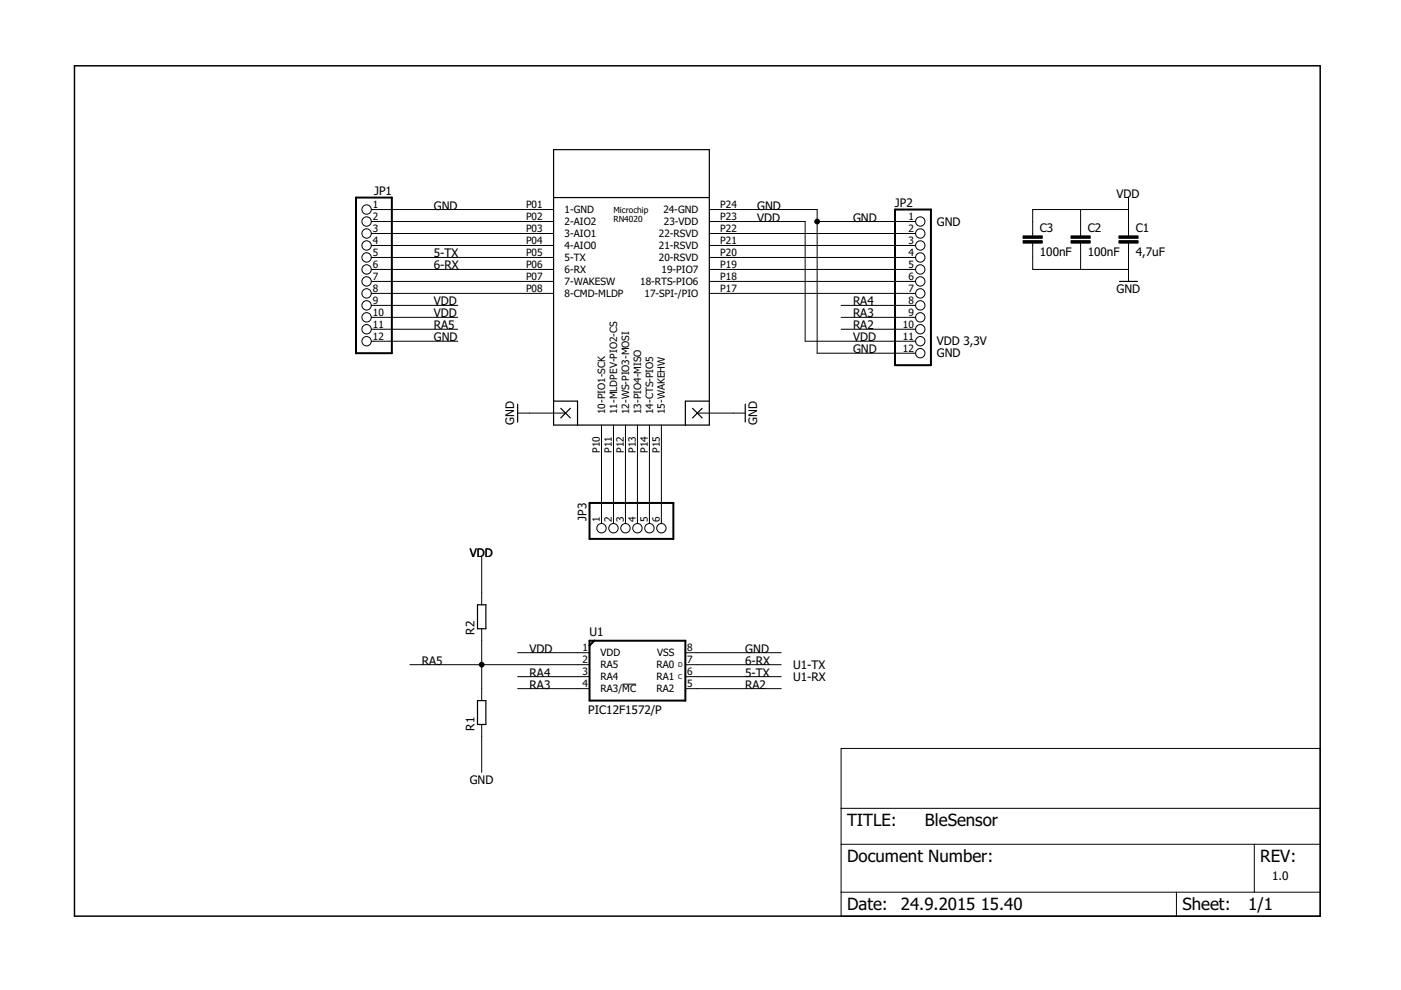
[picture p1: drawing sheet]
<svg xmlns="http://www.w3.org/2000/svg" width="297mm" height="210mm" viewBox="0 0 297 210" stroke-linecap="round" stroke-linejoin="round" font-family="sans-serif">
<g fill="none" stroke="#000" stroke-width=".21">
<path d="M78.7 44.4h38.7M78.7 47h38.7M78.7 49.5h38.7M78.7 52h38.7M78.7 54.6h38.7M78.7 57.1h38.7M78.7 59.7h38.7M150.4 44.4h22.8v30.5h20.9M150.4 47h20.3v25.3h23.4M150.4 49.5h43.7M150.4 52h43.7M150.4 54.6h43.7"/>
<path d="M150.4 57.1h43.7M150.4 59.7h43.7M173.2 47h20.9M218.9 51.5v5.6h20.4M229.1 44.4v5.6M229.1 51.5v5.6M239.3 44.4h-20.4v5.6M239.3 41.9v8.1M239.3 51.5v8.2M78.7 62.2h38.7M78.7 64.7h18.3M78.7 67.3h18.3"/>
<path d="M78.7 69.8h18.3M78.7 72.3h18.3M150.4 62.2h43.7M178.3 64.7h15.8M178.3 67.3h15.8M178.3 69.8h15.8M109.7 87.6h10.2M127.5 90.1v20.9M130.1 90.1v20.9M132.6 90.1v20.9M135.1 90.1v20.9M137.7 90.1v20.9"/>
<path d="M140.2 90.1v20.9M147.8 87.6h10.2M102.1 118.1v10.1M102.1 133.3v15.2M109.7 138.4h15.3M145.3 138.4h20.3M86.9 140.9h38.1M102.1 153.6v10.2M109.7 143.5h15.3M109.7 146h15.3M131.9 145.1h3M145.3 143.5h20.3"/>
<path d="M145.3 140.9h20.3M145.3 146h20.3M178.3 158.7h101.6v35.5h-101.6zM178.3 179h101.6M178.3 171.4h101.6M265.9 179v10.2M178.3 189.2h101.6M249.4 189.2v5"/>
<circle cx="77.7" cy="47" r=".99"/>
<circle cx="77.7" cy="49.5" r=".99"/>
<circle cx="77.7" cy="57.1" r=".99"/>
<circle cx="77.7" cy="59.7" r=".99"/>
<circle cx="77.7" cy="44.4" r=".99"/>
<circle cx="77.7" cy="52" r=".99"/>
<circle cx="77.7" cy="54.6" r=".99"/>
<circle cx="195.1" cy="47" r=".99"/>
<circle cx="195.1" cy="49.5" r=".99"/>
<circle cx="195.1" cy="57.1" r=".99"/>
<circle cx="195.1" cy="59.7" r=".99"/>
<circle cx="195.1" cy="52" r=".99"/>
<circle cx="195.1" cy="54.6" r=".99"/>
<circle cx="77.7" cy="67.3" r=".99"/>
<circle cx="77.7" cy="72.3" r=".99"/>
<circle cx="77.7" cy="64.7" r=".99"/>
<circle cx="77.7" cy="69.8" r=".99"/>
<circle cx="77.7" cy="62.2" r=".99"/>
<circle cx="195.1" cy="72.3" r=".99"/>
<circle cx="195.1" cy="67.3" r=".99"/>
<circle cx="195.1" cy="69.8" r=".99"/>
<circle cx="195.1" cy="74.9" r=".99"/>
<circle cx="195.1" cy="64.7" r=".99"/>
<circle cx="195.1" cy="62.2" r=".99"/>
<circle cx="127.5" cy="112" r=".99"/>
<circle cx="130.1" cy="112" r=".99"/>
<circle cx="132.6" cy="112" r=".99"/>
<circle cx="135.1" cy="112" r=".99"/>
<circle cx="137.7" cy="112" r=".99"/>
<circle cx="140.2" cy="112" r=".99"/>
</g>
<g fill="none" stroke="#000" stroke-width=".25">
<path d="M117.4 31.7h33v58.4h-33zM117.4 41.9h33M237.4 59.7h3.8M109.7 85.7v3.8M117.4 85h5v5.1M118.9 86.6l2 2M120.9 86.6l-2 2M146.8 86.6l2.1 2M148.9 86.6l-2.1 2M150.4 85h-5.1v5.1M158 85.7v3.8M101.2 128.2h1.8v5.1h-1.8z"/>
<path d="M101.2 148.5h1.8v5.1h-1.8z"/>
</g>
<path d="M15.8 13.9h264.1v180.3h-264.1z" fill="none" stroke="#000" stroke-width=".32"/>
<path d="M216.9 51h4.1v.5h-4.1zM216.9 50h4.1v.5h-4.1zM227.1 51h4v.5h-4zM227.1 50h4v.5h-4zM237.2 50h4.1v.5h-4.1zM237.2 51h4.1v.5h-4.1z" fill="#000" stroke="#000" stroke-width=".21"/>
<path d="M75.5 41.9h7.6v33h-7.6zM189.8 44.4h7.6v33h-7.6zM125 106.6h17.8v7.7h-17.8zM125 135.8h20.3v12.7h-20.3zM126 135.8l-1 1.1" fill="none" stroke="#000" stroke-width=".42"/>
<g fill="#000" stroke="#000" stroke-width=".21">
<circle cx="173.2" cy="47" r=".51"/>
<circle cx="102.1" cy="140.9" r=".51"/>
</g>
<g font-size="3.6">
<text x="179.6" y="175.2">TITLE:</text>
<text x="196.1" y="175.2">BleSensor</text>
<text x="179.6" y="182.8">Document Number:</text>
<text x="267.2" y="182.8">REV:</text>
<text x="179.6" y="193">Date:</text>
<text x="191" y="193">24.9.2015</text>
<text x="207.9" y="193">15.40</text>
<text x="250.7" y="193">Sheet:</text>
<text x="264.7" y="193">1/1</text>
</g>
<g font-size="2.5">
<text x="79.3" y="41.3">JP1</text>
<text x="236.7" y="41.9">VDD</text>
<text x="92" y="44.4">GND</text>
<text x="160.5" y="47">VDD</text>
<text x="160.5" y="44.4">GND</text>
<text x="180.9" y="47">GND</text>
<text x="189.8" y="43.8">JP2</text>
<text x="198.6" y="47.9">GND</text>
<text x="220.5" y="49.1">C3</text>
<text x="230.6" y="49.1">C2</text>
<text x="240.8" y="49.1">C1</text>
<text x="92" y="54.6">5-TX</text>
<text x="92" y="57.1">6-RX</text>
<text x="220.5" y="54.2">100nF</text>
<text x="230.6" y="54.2">100nF</text>
<text x="240.8" y="54.2">4,7uF</text>
<text x="92" y="64.7">VDD</text>
<text x="180.9" y="64.7">RA4</text>
<text x="236.7" y="62.2">GND</text>
<text x="92" y="67.3">VDD</text>
<text x="92" y="69.8">RA5</text>
<text x="180.9" y="69.8">RA2</text>
<text x="180.9" y="67.3">RA3</text>
<text x="92" y="72.4">GND</text>
<text x="180.9" y="72.4">VDD</text>
<text x="180.9" y="74.9">GND</text>
<text x="198.6" y="75.8">GND</text>
<text x="198.6" y="73.2">VDD 3,3V</text>
<text x="109" y="90.1" transform="rotate(-90 109 90.1)">GND</text>
<text x="160.5" y="90.1" transform="rotate(-90 160.5 90.1)">GND</text>
<text x="124.4" y="110.4" transform="rotate(-90 124.4 110.4)">JP3</text>
<text x="99.6" y="118.1">VDD</text>
<text x="100.6" y="134.6" transform="rotate(-90 100.6 134.6)">R2</text>
<text x="125" y="134.8">U1</text>
<text x="89.4" y="140.9">RA5</text>
<text x="112.3" y="138.4">VDD</text>
<text x="112.3" y="143.5">RA4</text>
<text x="158" y="143.5">5-TX</text>
<text x="158" y="140.9">6-RX</text>
<text x="158" y="138.4">GND</text>
<text x="168.2" y="141.8">U1-TX</text>
<text x="112.3" y="146">RA3</text>
<text x="158" y="146">RA2</text>
<text x="168.2" y="144.3">U1-RX</text>
<text x="100.6" y="154.9" transform="rotate(-90 100.6 154.9)">R1</text>
<text x="124.7" y="151.3">PIC12F1572/P</text>
<text x="99.6" y="166.3">GND</text>
<text x="269.7" y="186.6">1.0</text>
</g>
<g font-size="2.1">
<text x="79.1" y="44.1">1</text>
<text x="79.1" y="46.6">2</text>
<text x="111.5" y="44.1">P01</text>
<text x="111.5" y="46.6">P02</text>
<text x="119.7" y="45.2">1-GND</text>
<text x="119.7" y="47.7">2-AIO2</text>
<text x="140.6" y="45.2">24-GND</text>
<text x="140.7" y="47.7">23-VDD</text>
<text x="152.7" y="46.6">P23</text>
<text x="152.7" y="44.1">P24</text>
<text x="192.6" y="46.6">1</text>
<text x="79.1" y="49.1">3</text>
<text x="79.1" y="51.7">4</text>
<text x="111.5" y="49.1">P03</text>
<text x="111.5" y="51.7">P04</text>
<text x="119.7" y="50.3">3-AIO1</text>
<text x="119.7" y="52.8">4-AIO0</text>
<text x="139.7" y="52.8">21-RSVD</text>
<text x="139.7" y="50.3">22-RSVD</text>
<text x="152.7" y="51.7">P21</text>
<text x="152.7" y="49.1">P22</text>
<text x="192.6" y="49.1">2</text>
<text x="192.6" y="51.7">3</text>
<text x="79.1" y="54.2">5</text>
<text x="79.1" y="56.8">6</text>
<text x="79.1" y="59.3">7</text>
<text x="111.5" y="54.2">P05</text>
<text x="111.5" y="56.8">P06</text>
<text x="111.5" y="59.3">P07</text>
<text x="119.7" y="55.3">5-TX</text>
<text x="119.7" y="57.9">6-RX</text>
<text x="139.7" y="55.3">20-RSVD</text>
<text x="140.3" y="57.9">19-PIO7</text>
<text x="152.7" y="59.3">P18</text>
<text x="152.7" y="56.8">P19</text>
<text x="152.7" y="54.2">P20</text>
<text x="192.6" y="54.2">4</text>
<text x="192.6" y="56.8">5</text>
<text x="192.6" y="59.3">6</text>
<text x="79.1" y="61.8">8</text>
<text x="79.1" y="64.4">9</text>
<text x="111.5" y="61.8">P08</text>
<text x="119.7" y="60.4">7-WAKESW</text>
<text x="119.7" y="63">8-CMD-MLDP</text>
<text x="135.7" y="60.4">18-RTS-PIO6</text>
<text x="136.7" y="63">17-SPI-/PIO</text>
<text x="152.7" y="61.8">P17</text>
<text x="192.6" y="61.8">7</text>
<text x="192.6" y="64.4">8</text>
<text x="79.1" y="66.9">10</text>
<text x="79.1" y="69.5">11</text>
<text x="191.4" y="69.5">10</text>
<text x="192.6" y="66.9">9</text>
<text x="79.1" y="72">12</text>
<text x="191.4" y="72">11</text>
<text x="191.4" y="74.5">12</text>
<text x="128.3" y="87.8" transform="rotate(-90 128.3 87.8)">10-PIO1-SCK</text>
<text x="130.8" y="87.8" transform="rotate(-90 130.8 87.8)">11-MLDPEV-PIO2-CS</text>
<text x="133.4" y="87.8" transform="rotate(-90 133.4 87.8)">12-WS-PIO3-MOSI</text>
<text x="135.9" y="87.8" transform="rotate(-90 135.9 87.8)">13-PIO4-MISO</text>
<text x="138.5" y="87.8" transform="rotate(-90 138.5 87.8)">14-CTS-PIO5</text>
<text x="141" y="87.8" transform="rotate(-90 141 87.8)">15-WAKEHW</text>
<text x="127.2" y="96" transform="rotate(-90 127.2 96)">P10</text>
<text x="129.7" y="96" transform="rotate(-90 129.7 96)">P11</text>
<text x="132.3" y="96" transform="rotate(-90 132.3 96)">P12</text>
<text x="134.8" y="96" transform="rotate(-90 134.8 96)">P13</text>
<text x="137.3" y="96" transform="rotate(-90 137.3 96)">P14</text>
<text x="139.9" y="96" transform="rotate(-90 139.9 96)">P15</text>
<text x="127.2" y="110.7" transform="rotate(-90 127.2 110.7)">1</text>
<text x="129.7" y="110.7" transform="rotate(-90 129.7 110.7)">2</text>
<text x="132.3" y="110.7" transform="rotate(-90 132.3 110.7)">3</text>
<text x="134.8" y="110.7" transform="rotate(-90 134.8 110.7)">4</text>
<text x="137.3" y="110.7" transform="rotate(-90 137.3 110.7)">5</text>
<text x="139.9" y="110.7" transform="rotate(-90 139.9 110.7)">6</text>
<text x="123.5" y="143.1">3</text>
<text x="123.5" y="138">1</text>
<text x="123.5" y="140.6">2</text>
<text x="127.3" y="139.1">VDD</text>
<text x="127.3" y="141.7">RA5</text>
<text x="139.2" y="141.7">RA0</text>
<text x="139.3" y="139.1">VSS</text>
<text x="145.7" y="143.1">6</text>
<text x="145.7" y="140.6">7</text>
<text x="145.7" y="138">8</text>
<text x="123.5" y="145.6">4</text>
<text x="127.3" y="144.2">RA4</text>
<text x="127.3" y="146.8">RA3/MC</text>
<text x="139.2" y="144.2">RA1</text>
<text x="139.2" y="146.8">RA2</text>
<text x="145.7" y="145.6">5</text>
</g>
<g font-size="1.8">
<text x="130.1" y="45.1">Microchip</text>
<text x="130.1" y="47">RN4020</text>
</g>
<g font-size="1.4">
<text x="143.8" y="141.4">D</text>
<text x="143.8" y="144">C</text>
</g>
</svg>
